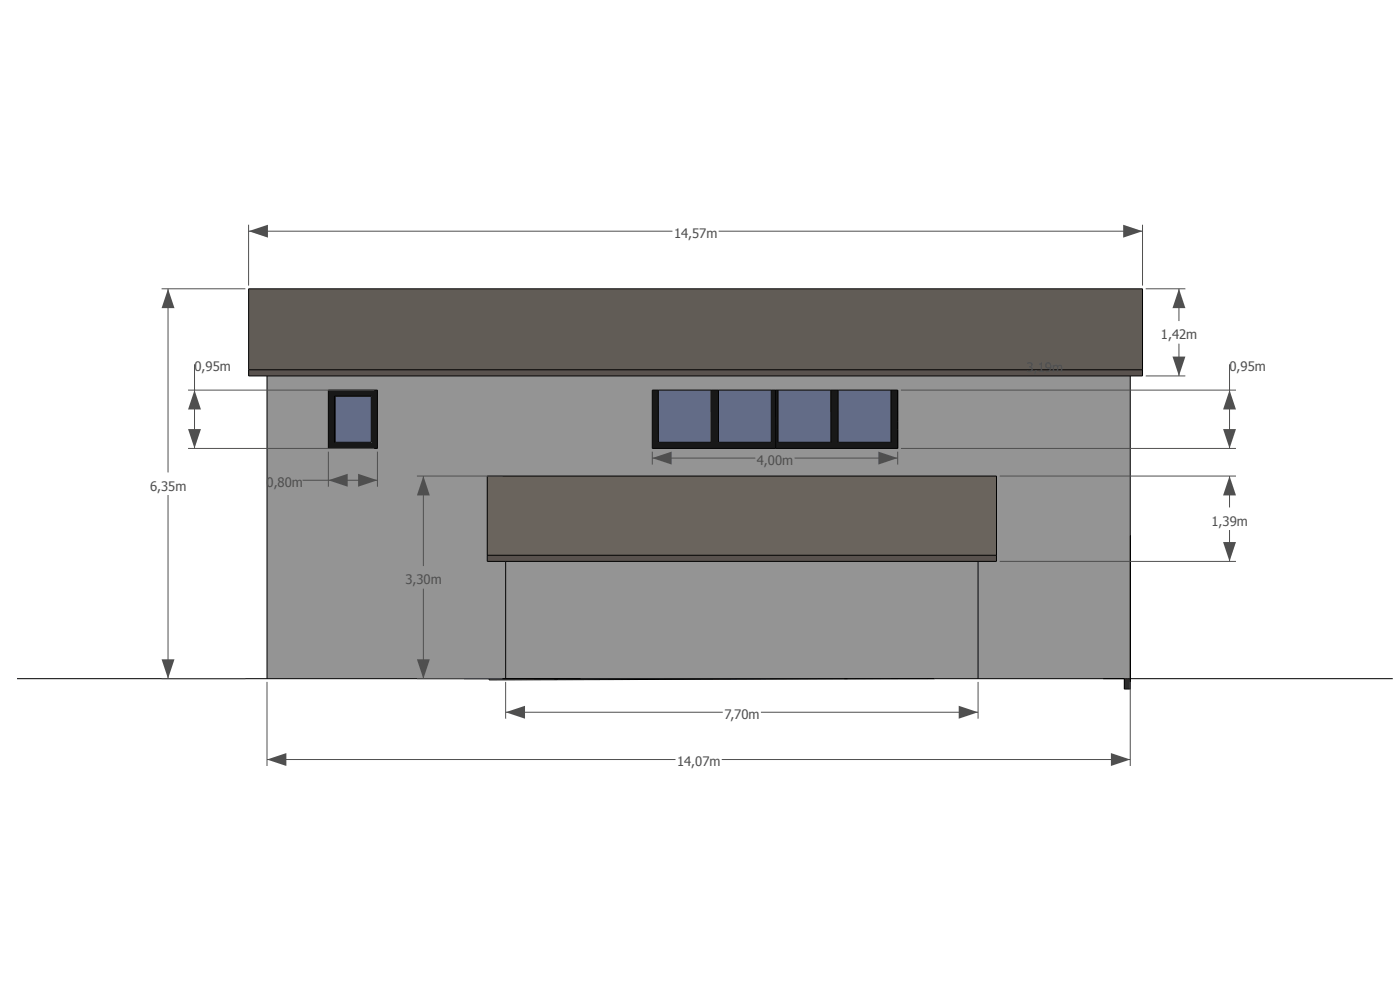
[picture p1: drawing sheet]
<svg xmlns="http://www.w3.org/2000/svg" width="1189mm" height="841mm" viewBox="0 0 1189 841" stroke-linecap="round" stroke-linejoin="round" font-family="sans-serif">
<path d="M211 314h759v5h-759z" fill="#59524e"/>
<path d="M211 245h759v69h-759z" fill="#615c56"/>
<path d="M960 455v121" fill="none" stroke="#3c3c3c" stroke-width=".85"/>
<g fill="#b3b3b3">
<path d="M415 576h379l-379 1z"/>
<path d="M472 576h1z"/>
</g>
<path d="M956 576v9z" fill="#303030"/>
<path d="M955 576v9" fill="none" stroke="#303030" stroke-width=".85"/>
<path d="M960 576v9" fill="none" stroke="#3c3c3c" stroke-width=".85"/>
<path d="M960 576v9z" fill="#303030"/>
<path d="M960 576v9" fill="none" stroke="#303030" stroke-width=".85"/>
<g fill="#303030">
<path d="M959 576v9z"/>
<path d="M958 576h1v9h-1z"/>
<path d="M958 576v9z"/>
<path d="M957 576h1v9h-1z"/>
<path d="M956 576h1v9h-1z"/>
</g>
<path d="M960 455v121M955 576v9" fill="none" stroke="#303030" stroke-width=".85"/>
<g fill="#949494">
<path d="M429 476h402v100h-402z"/>
<path d="M227 319h733v257h-129v-100h15v-72h-432v72h15v100h-202zM554 331v50h208v-50zM279 331v50h42v-50z"/>
</g>
<path d="M414 471h432v5h-432z" fill="#59524e"/>
<path d="M414 404h432v67h-432z" fill="#6a645d"/>
<path d="M762 365v16" fill="none" stroke="#b3b3b3" stroke-width=".85"/>
<g fill="#181818">
<path d="M554 331h5v44h45v-44h6v44h45v-44h4v50h-105z"/>
<path d="M659 331h2v44h45v-44h6v44h45v-44h5v50h-103z"/>
</g>
<g fill="#636c87">
<path d="M661 331h45v44h-45z"/>
<path d="M712 331h45v44h-45z"/>
<path d="M559 331h45v44h-45z"/>
<path d="M610 331h45v44h-45z"/>
</g>
<path d="M279 331h42v50h-42zM284 336v39h31v-39z" fill="#181818"/>
<path d="M284 336h1v39h-1z" fill="#1d1d1d"/>
<path d="M285 336h30v39h-30z" fill="#636c87"/>
<g fill="none" stroke="#000" stroke-width=".85">
<path d="M211 245h759v74h-759zM211 314h759M227 319v257M960 319v257M279 331h42v50h-42zM284 336h31v39h-31zM285 336v39M554 331h208v50h-208zM559 331v44h45v-44M610 331v44h45v-44M659 331v50M661 331v44h45v-44"/>
<path d="M712 331v44h45v-44M762 358h.1M762 365h.1M414 404h432v72h-432zM960 455v130h-5v-9M414 471h432M429 476v100M831 476v100M14 576h1169M415 576v1l379-1M471 576h3"/>
</g>
<g fill="none" stroke="#4f4f4f" stroke-width=".85">
<path d="M211 191v51M211 196h360M610 196h360M970 191v51M137 245h71M143 245v156M973 245h34M1001 245v27M1001 292v27M165 309v72M973 319h34M1044 309v72"/>
<path d="M160 331h158M765 331h285M160 381h158M279 383v30M321 383v30M554 383v11M554 389h88M675 389h87M762 383v11M765 381h285M257 408h64M354 404h73"/>
<path d="M360 404v76M849 404h201M1044 404v27M143 420v156M1044 450v26M849 476h201M360 500v76M137 576h71M227 579v71M354 576h73M429 579v31M831 579v31"/>
<path d="M960 579v71M429 604h185M646 604h185M227 645h347M613 645h347"/>
</g>
<g fill="#4f4f4f">
<path d="M279 408l16-6v11z"/>
<path d="M304 402l17 6-17 5z"/>
<path d="M1044 331l6 16h-11z"/>
<path d="M1039 364h11l-6 17z"/>
<path d="M554 389l16-6v11z"/>
<path d="M746 383l16 6-16 5z"/>
<path d="M1044 404l6 16h-11z"/>
<path d="M1039 460h11l-6 16z"/>
<path d="M429 604l17-5v11z"/>
<path d="M814 599l17 5-17 6z"/>
<path d="M1001 245l6 17h-11z"/>
<path d="M996 303h11l-6 16z"/>
<path d="M143 245l5 17h-11z"/>
<path d="M137 560h11l-5 16z"/>
<path d="M954 191l16 5-16 6z"/>
<path d="M211 196l17-5v11z"/>
<path d="M354 560h11l-5 16z"/>
<path d="M360 404l5 16h-11z"/>
<path d="M227 645l16-6v11z"/>
<path d="M943 639l17 6-17 5z"/>
<path d="M165 331l6 16h-11z"/>
<path d="M160 364h11l-6 17z"/>
</g>
<g font-size="11.1" fill="#4f4f4f">
<text x="572" y="202">14,57m</text>
<text x="986" y="288">1,42m</text>
<text x="165" y="315">0,95m</text>
<text x="872" y="315">3,19m</text>
<text x="1044" y="315">0,95m</text>
<text x="643" y="394">4,00m</text>
<text x="226" y="413">0,80m</text>
<text x="127" y="416">6,35m</text>
<text x="1029" y="446">1,39m</text>
<text x="344" y="496">3,30m</text>
<text x="615" y="610">7,70m</text>
<text x="575" y="650">14,07m</text>
</g>
</svg>
